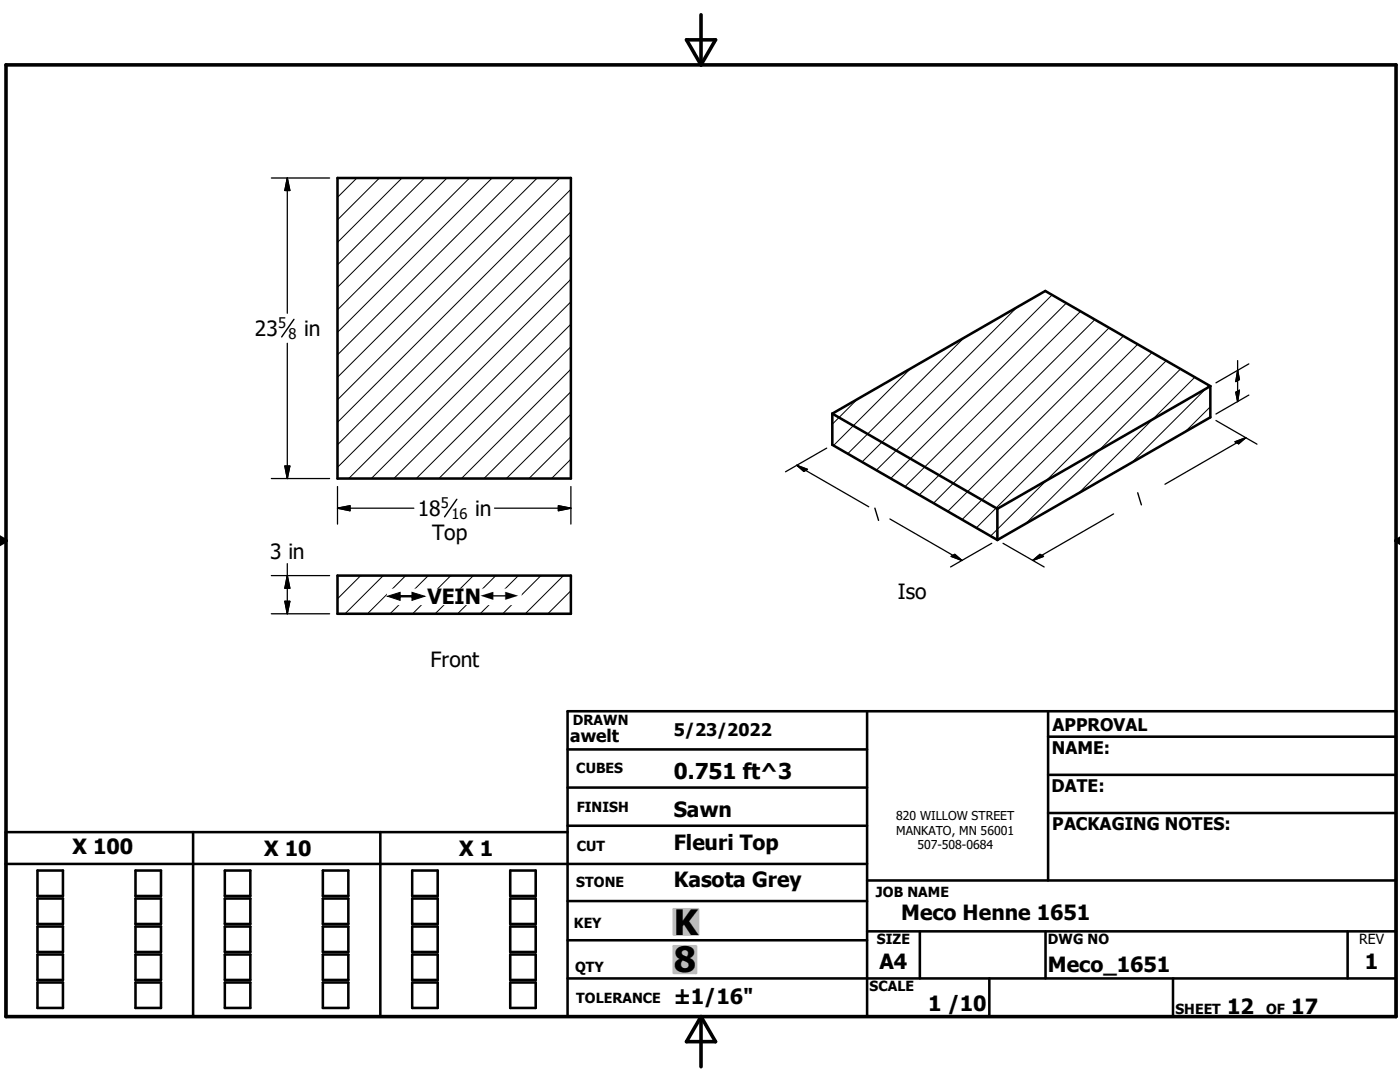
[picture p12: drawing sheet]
<svg xmlns="http://www.w3.org/2000/svg" width="279mm" height="216mm" viewBox="0 0 279 216" stroke-linecap="round" stroke-linejoin="round" font-family="sans-serif">
<g fill="none" stroke="#000" stroke-width=".51">
<path d="M67.4 35.5h46.5v60h-46.5zM241.5 77.1l-32.9-19-42.5 24.4M241.5 77.1v6.2l-42.5 24.4M241.5 77.1l-42.5 24.4M166.1 82.5v6.3l32.9 18.9M166.1 82.5l32.9 19M67.4 114.9h46.5v7.6h-46.5zM199 101.5v6.2M113.3 149.5h59.7M113.3 157.2h59.7M173 141.9v61M209.2 147h69.4"/>
<path d="M209.2 154.6h69.4M209.2 141.9v33.8M1.2 172.4h171.8M7.5 173.7h5.1v5.1h-5.1zM7.5 179.3h5.1v5.1h-5.1zM27 173.7h5.1v5.1h-5.1zM27 179.3h5.1v5.1h-5.1zM38.5 166v36.9M44.9 173.7h5.1v5.1h-5.1zM44.9 179.3h5.1v5.1h-5.1zM64.4 173.7h5.1v5.1h-5.1zM64.4 179.3h5.1v5.1h-5.1z"/>
<path d="M75.9 166v36.9M82.3 173.7h5.1v5.1h-5.1zM82.3 179.3h5.1v5.1h-5.1zM101.8 173.7h5.1v5.1h-5.1zM101.8 179.3h5.1v5.1h-5.1zM113.3 166h-112.1v36.9h277.4v-61h-165.3v61M113.3 179.8h59.7M113.3 164.8h59.7M173 175.7h105.6M209.2 162.2h69.4M7.5 184.9h5.1v5.1h-5.1zM7.5 190.5h5.1v5h-5.1z"/>
<path d="M7.5 196h5.1v5.1h-5.1zM27 190.5h5.1v5h-5.1zM27 196h5.1v5.1h-5.1zM27 184.9h5.1v5.1h-5.1zM44.9 190.5h5.1v5h-5.1zM44.9 196h5.1v5.1h-5.1zM44.9 184.9h5.1v5.1h-5.1zM64.4 190.5h5.1v5h-5.1zM64.4 196h5.1v5.1h-5.1zM64.4 184.9h5.1v5.1h-5.1zM82.3 190.5h5.1v5h-5.1zM82.3 196h5.1v5.1h-5.1z"/>
<path d="M82.3 184.9h5.1v5.1h-5.1zM101.8 190.5h5.1v5h-5.1zM101.8 196h5.1v5.1h-5.1zM101.8 184.9h5.1v5.1h-5.1zM113.3 187.6h59.7M113.3 195.2h165.3M173 185.8h105.6M183.6 185.8v9.4M197.4 195.2v7.7M208.7 185.8v9.4M234.1 195.2v7.7M268.9 185.8v9.4"/>
</g>
<g fill="none" stroke="#000" stroke-width=".2">
<path d="M71.2 35.5l-3.8 3.9M75.7 35.5l-8.3 8.4M80.2 35.5l-12.8 12.9M84.7 35.5l-17.3 17.4M89.2 35.5l-21.8 21.8M93.7 35.5l-26.3 26.3M98.2 35.5l-30.8 30.8M102.7 35.5l-35.3 35.3M107.2 35.5l-39.8 39.8M111.7 35.5l-44.3 44.3M113.9 37.8l-46.5 46.5M113.9 55.7l-39.8 39.8"/>
<path d="M113.9 51.2l-44.3 44.3M113.9 46.7l-46.5 46.5M113.9 42.3l-46.5 46.5M210 58.9l-35.1 34.9M113.9 78.2l-17.3 17.3M113.9 73.7l-21.8 21.8M113.9 69.2l-26.3 26.3M113.9 64.7l-30.8 30.8M113.9 60.2l-35.3 35.3M171.1 79.7l-5 4.9M181.7 73.5l-15.4 15.4M192.4 67.4l-23.2 23.1"/>
<path d="M203 61.3l-31 30.9M212.8 60.5l-35 35M215.7 62.1l-35.1 35M218.5 63.8l-35 35M221.4 65.4l-35.1 35M224.2 67.1l-35 34.9M227.1 68.7l-35.1 35M229.9 70.4l-35.1 34.9M232.7 72l-35 35M235.6 73.6l-30.9 30.9M238.4 75.3l-23.1 23.1M241.3 76.9l-15.4 15.4"/>
<path d="M113.9 91.6l-3.8 3.9M113.9 87.1l-8.3 8.4M113.9 82.7l-12.8 12.8M241.5 81.2l-4.9 4.9M67.5 114.9l-.1 .1M72 114.9l-4.6 4.6M76.5 114.9l-7.6 7.6M81 114.9l-7.7 7.6M85.5 114.9l-7.7 7.6M90 114.9l-7.7 7.6M94.5 114.9l-7.7 7.6M98.9 114.9l-7.6 7.6"/>
<path d="M103.5 114.9l-7.7 7.6M108 114.9l-7.7 7.6M112.5 114.9l-7.7 7.6M113.9 117.9l-4.6 4.6M113.9 122.3l-.1 .2"/>
</g>
<path d="M1.2 12.9h277.4v190h-277.4zM137 7.9h5.8l-2.9 5zM139.9 2.9v10M-.1 107.9h1.3M-.1 107.2l1.3 .7M1.2 107.9l-1.2 .7M278.6 107.9h.8M278.6 107.9l.8 .5M279.4 107.4l-.8 .5M139.9 202.9v10M139.9 202.9l2.9 5h-5.8z" fill="none" stroke="#000" stroke-width=".71"/>
<g fill="#c0c0c0" stroke="#c0c0c0" stroke-width=".51">
<path d="M134.5 188.8h4.4v5.3z"/>
<path d="M134.5 188.8l4.4 5.3h-4.4z"/>
<path d="M134.5 181.4h4.8v5.1z"/>
<path d="M134.5 181.4l4.8 5.1h-4.8z"/>
</g>
<g fill="none" stroke="#000" stroke-width=".25">
<path d="M54.2 35.5h11.6M57.3 35.5v27M57.3 35.5l.5 2.5h-.9zM57.3 68.5v27M246.6 78.3l.7-.4-.3 2.2zM247 72v8.1M247 73.9l.3 1.8-.7 .4zM249.2 78.8l-6.5 3.8M249.2 72.6l-6.5 3.8M54.2 95.5h11.6M56.9 93h.9l-.5 2.5zM67.4 97.1v7.5"/>
<path d="M113.9 97.1v7.5M159 92.8l14.4 8.3M159 92.8l2.1 .9-.7 .4zM165 89.4l-8.2 4.7M242.7 83.9l8.2 4.7M246.5 88.1l2.1-.8-1.4 1.3zM248.6 87.3l-16.1 9.3M54.2 114.9h11.6M56.9 120h.9l-.5 2.5zM57.3 112.5v10M57.3 114.9l.5 2.5h-.9zM67.4 101.4h15.2"/>
<path d="M67.4 101.4l2.4-.5v1zM98.7 101.4h15.2M111.4 100.9l2.5 .5-2.5 .5zM177.6 103.6l14.4 8.2M189.8 111l.7-.4 1.5 1.2zM197.9 108.4l-8.2 4.7M200.2 108.4l8.2 4.7M206.1 111.8l1.4-1.2 .8 .4zM222.2 102.5l-16.1 9.3M54.2 122.5h11.6"/>
</g>
<path d="M57.3 35.5l.5 2.5h-.9zM246.6 78.3l.7-.4-.3 2.2zM247 73.9l.3 1.8-.7 .4zM56.9 93h.9l-.5 2.5zM159 92.8l2.1 .9-.7 .4zM246.5 88.1l2.1-.8-1.4 1.3zM56.9 120h.9l-.5 2.5zM57.3 114.9l.5 2.5h-.9zM67.4 101.4l2.4-.5v1zM111.4 100.9l2.5 .5-2.5 .5zM189.8 111l.7-.4 1.5 1.2zM206.1 111.8l1.4-1.2 .8 .4z" fill="#000" stroke="#000" stroke-width=".25"/>
<path d="M58.7 63.7l-2.5 3.5M91.2 99.6l-2.5 3.5M227.1 98.3l.7 2.4M174.6 101.4l.7 2.4" fill="none" stroke="#000" stroke-width=".28"/>
<g fill="#fff" stroke="#fff" stroke-width=".25">
<path d="M77.3 117.6h26.7v3z"/>
<path d="M77.3 117.6l26.7 3h-26.7z"/>
</g>
<g font-size="7">
<text x="134.5" y="186.5">K</text>
<text x="134.5" y="194">8</text>
</g>
<text font-size="4.4" x="134.5" y="155.5">0.751 ft^3</text>
<g font-size="4.2">
<text x="50.9" y="67">23</text>
<text x="60.7" y="67">in</text>
<text x="83.4" y="102.9">18</text>
<text x="86.2" y="107.8">Top</text>
<text x="94.8" y="102.9">in</text>
<text x="53.9" y="111.6">3 in</text>
<text x="179.2" y="119.5">Iso</text>
<text x="85.3" y="120.6">VEIN</text>
<text x="85.9" y="133.1">Front</text>
<text x="134.4" y="163.1">Sawn</text>
<text x="14.5" y="170.5">X 100</text>
<text x="52.7" y="170.9">X 10</text>
<text x="91.7" y="170.9">X 1</text>
<text x="134.4" y="169.5">Fleuri Top</text>
<text x="134.4" y="176.9">Kasota Grey</text>
<text x="179.9" y="183.6">Meco Henne 1651</text>
<text x="175.5" y="193.3">A4</text>
<text x="209.1" y="194">Meco_1651</text>
<text x="272.4" y="193.3">1</text>
<text x="134.4" y="200.3">±1/16&quot;</text>
<text x="185.2" y="201.7">1 /10</text>
<text x="244.9" y="202.3">12</text>
<text x="257.7" y="202.3">17</text>
</g>
<g font-size="3.5">
<text x="113.8" y="148">awelt</text>
<text x="134.5" y="146.9">5/23/2022</text>
<text x="210.1" y="145.8">APPROVAL</text>
<text x="209.9" y="150.4">NAME:</text>
<text x="209.8" y="158.1">DATE:</text>
<text x="210" y="165.6">PACKAGING NOTES:</text>
</g>
<g font-size="3.3">
<text x="77.3" y="120.6">#</text>
<text x="96" y="120.6">#</text>
</g>
<g font-size="2.9">
<text x="55.5" y="65.4">5</text>
<text x="57.6" y="67.6">8</text>
<text x="88" y="101.4">5</text>
<text x="90.1" y="103.5">16</text>
</g>
<g font-size="2.8">
<text x="114.3" y="144.6">DRAWN</text>
<text x="115" y="154.3">CUBES</text>
<text x="115.1" y="162">FINISH</text>
<text x="115.1" y="169.8">CUT</text>
<text x="115" y="177.1">STONE</text>
<text x="174.8" y="178.9">JOB NAME</text>
<text x="114.6" y="185.3">KEY</text>
<text x="175" y="188.4">SIZE</text>
<text x="209.1" y="188.4">DWG NO</text>
<text x="271.3" y="188.4">REV</text>
<text x="114.8" y="193.9">QTY</text>
<text x="173.5" y="197.8">SCALE</text>
<text x="115" y="200.2">TOLERANCE</text>
<text x="234.6" y="202.3">SHEET</text>
<text x="252.7" y="202.3">OF</text>
</g>
<g font-size="2.4">
<text x="178.9" y="163.6">820 WILLOW STREET</text>
<text x="178.9" y="166.5">MANKATO, MN 56001</text>
<text x="183.1" y="169.5">507-508-0684</text>
</g>
</svg>
